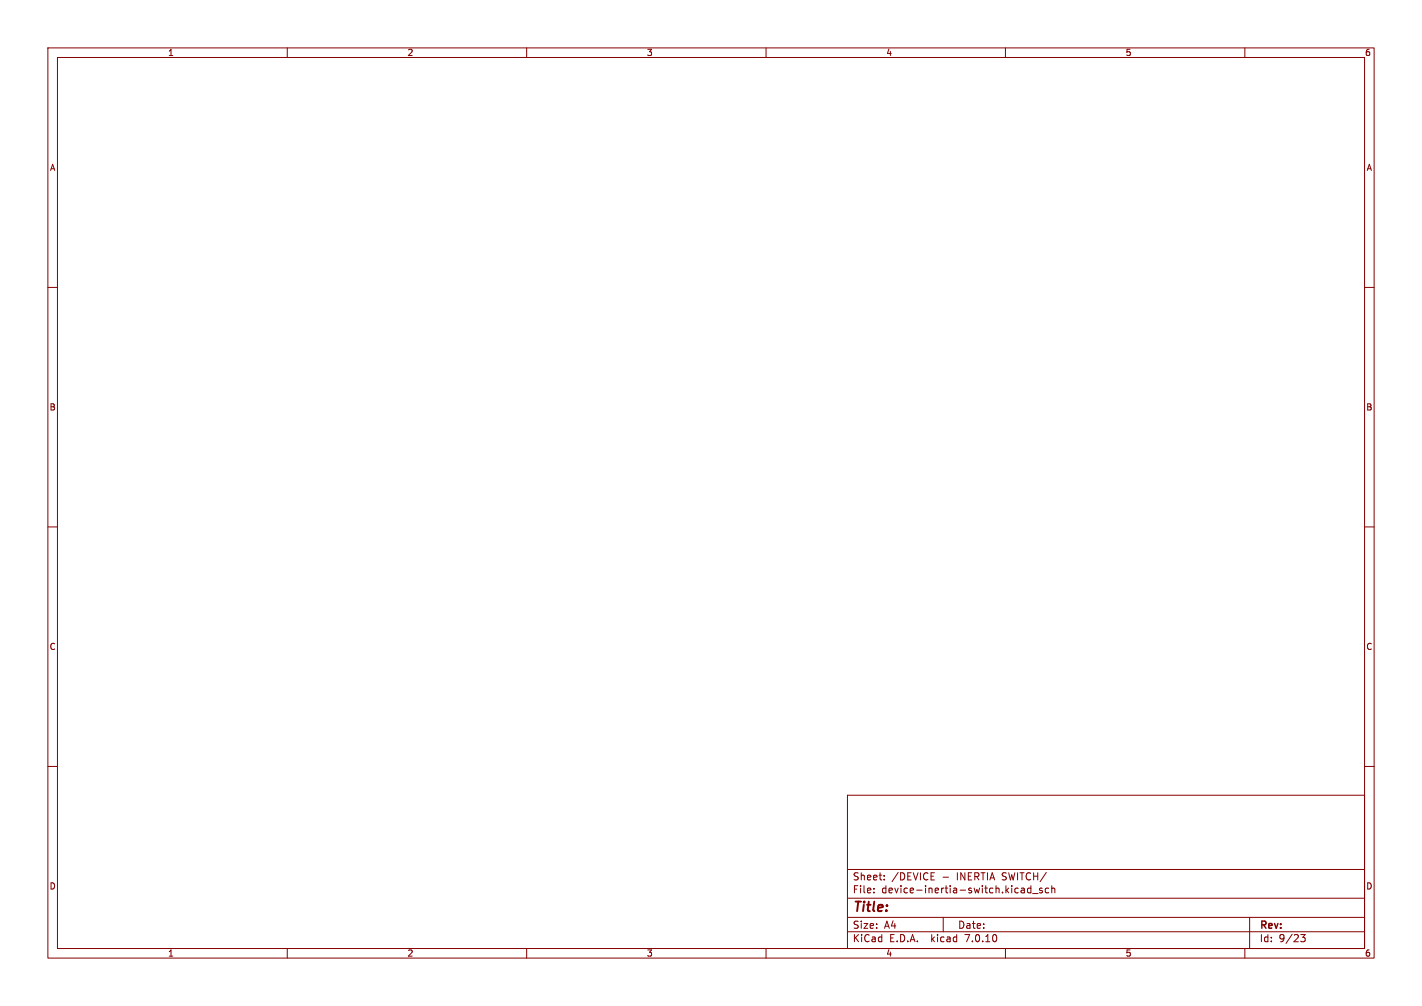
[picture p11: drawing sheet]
<svg xmlns="http://www.w3.org/2000/svg" width="297mm" height="210mm" viewBox="0 0 297 210" stroke-linecap="round" stroke-linejoin="round" font-family="sans-serif">
<g fill="none" stroke="#840000" stroke-width=".21">
<path d="M10 10h277v190h-277zM12 12h273v186h-273zM60 10v2M110 10v2M160 10v2M210 10v2M260 10v2M10 60h2M285 60h2M10 110h2M285 110h2M10 160h2"/>
<path d="M285 160h2M177 166h108v32h-108zM60 198v2M110 198v2M160 198v2M177 194.5h108M177 191.5h108M177 187.5h108M177 181.5h108M182.5 186.3v.1M182.5 185.5v.1M184.7 183.6v.1"/>
<path d="M184.7 182.8v.1M194.5 183.7h.7M194.5 182.2h.7M197 191.5v3M210 198v2M213.5 185.4l.4 .1 .1 .9M214 186.3l-.5 .1M214 185.8h-.5M215.3 185.5l-.4-.1-.3 .3 .1 .6h.6M215.3 184.9v1.5M215.7 186.5h1.1M217.7 185.5l-.4-.1-.2 .2 .1 .2 .5 .2v.3h-.6"/>
<path d="M219 185.5l-.4-.1-.3 .3 .2 .6h.5M219.7 185.5l.2-.1 .3 .1 .1 .9M219.7 184.9v1.5M260 198v2M261 191.5v6.5M271.7 195.1h.9l-.5 .6 .4 .1v.7l-.2 .1-.6-.1"/>
</g>
<text font-size="2.8" fill="#840000" x="178" y="190.9">Title:</text>
<g font-size="2.1" fill="#840000">
<text x="178" y="184">Sheet:</text>
<text x="186.2" y="184">/DEVICE</text>
<text x="196.8" y="184">-</text>
<text x="200" y="184">INERTIA SWITCH/</text>
<text x="178" y="186.7">File:</text>
<text x="184.1" y="186.7">device-inertia-switch.kicad_sch</text>
<text x="178" y="196.9">KiCad</text>
<text x="178" y="194.1">Size:</text>
<text x="184.7" y="194.1">A4</text>
<text x="185.7" y="196.9">E.D.A.</text>
<text x="194.6" y="196.9">kicad</text>
<text x="200" y="194.1">Date:</text>
<text x="201.8" y="196.9">7.0.10</text>
<text x="263" y="194.3">Rev:</text>
<text x="263" y="196.9">Id:</text>
<text x="267.1" y="196.9">9/23</text>
</g>
<g font-size="1.8" fill="#840000">
<text x="35" y="11.9">1</text>
<text x="85" y="11.9">2</text>
<text x="135" y="11.9">3</text>
<text x="185" y="11.9">4</text>
<text x="235" y="11.9">5</text>
<text x="285" y="11.9">6</text>
<text x="10.3" y="35.9">A</text>
<text x="285.3" y="35.9">A</text>
<text x="10.3" y="85.9">B</text>
<text x="285.3" y="85.9">B</text>
<text x="10.3" y="135.9">C</text>
<text x="285.3" y="135.9">C</text>
<text x="10.3" y="185.9">D</text>
<text x="285.3" y="185.9">D</text>
<text x="35" y="199.9">1</text>
<text x="85" y="199.9">2</text>
<text x="135" y="199.9">3</text>
<text x="185" y="199.9">4</text>
<text x="235" y="199.9">5</text>
<text x="285" y="199.9">6</text>
</g>
</svg>
